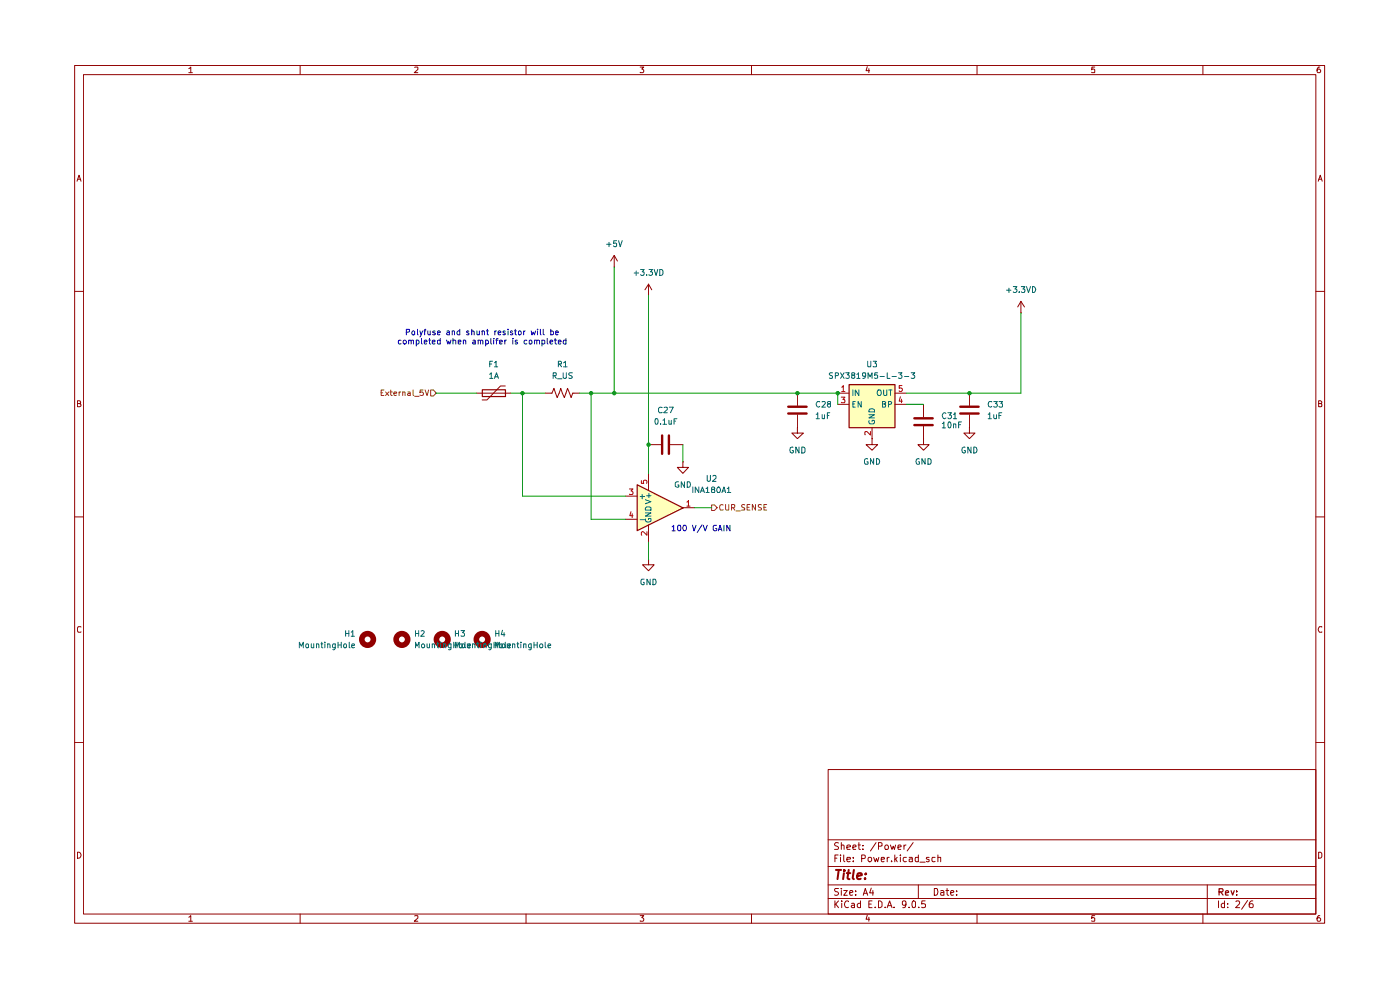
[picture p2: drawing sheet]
(kicad_sch
 (version 20250114)
 (generator "eeschema")
 (generator_version "9.0")
 (paper "A4")
 (lib_symbols
  (symbol "Amplifier_Current:INA180A1"
   (pin_names
    (offset 0.127)) (exclude_from_sim no) (in_bom yes) (on_board yes)
   (property "Reference" "U" (at 3.81 3.81 0) (effects (font (size 1.27 1.27)) (justify left)))
   (property "Value" "INA180A1" (at 3.81 -2.54 0) (effects (font (size 1.27 1.27)) (justify left)))
   (property "Footprint" "Package_TO_SOT_SMD:SOT-23-5" (at 1.27 1.27 0) (effects (font (size 1.27 1.27)) (hide yes)))
   (property "Datasheet" "http://www.ti.com/lit/ds/symlink/ina180.pdf" (at 3.81 3.81 0) (effects (font (size 1.27 1.27)) (hide yes)))
   (property "Description" "Current Sense Amplifier, 1 Circuit, Rail-to-Rail, 26V, Gain 20 V/V, SOT-23-5" (at 0 0 0) (effects (font (size 1.27 1.27)) (hide yes)))
   (symbol "INA180A1_0_1"
    (polyline (pts (xy 5.08 0) (xy -5.08 5.08) (xy -5.08 -5.08) (xy 5.08 0)) (stroke (width 0.254) (type default)) (fill (type background))))
   (symbol "INA180A1_1_1"
    (pin input line (at -7.62 2.54 0) (length 2.54) (name "+" (effects (font (size 1.27 1.27)))) (number "3" (effects (font (size 1.27 1.27)))))
    (pin input line (at -7.62 -2.54 0) (length 2.54) (name "-" (effects (font (size 1.27 1.27)))) (number "4" (effects (font (size 1.27 1.27)))))
    (pin power_in line (at -2.54 7.62 270) (length 3.81) (name "V+" (effects (font (size 1.27 1.27)))) (number "5" (effects (font (size 1.27 1.27)))))
    (pin power_in line (at -2.54 -7.62 90) (length 3.81) (name "GND" (effects (font (size 1.27 1.27)))) (number "2" (effects (font (size 1.27 1.27)))))
    (pin output line (at 7.62 0 180) (length 2.54) (name "~" (effects (font (size 1.27 1.27)))) (number "1" (effects (font (size 1.27 1.27))))))
   (embedded_fonts no))
  (symbol "Device:C"
   (pin_numbers (hide yes))
   (pin_names
    (offset 0.254)) (exclude_from_sim no) (in_bom yes) (on_board yes)
   (property "Reference" "C" (at 0.635 2.54 0) (effects (font (size 1.27 1.27)) (justify left)))
   (property "Value" "C" (at 0.635 -2.54 0) (effects (font (size 1.27 1.27)) (justify left)))
   (property "Footprint" "" (at 0.9652 -3.81 0) (effects (font (size 1.27 1.27)) (hide yes)))
   (property "Datasheet" "~" (at 0 0 0) (effects (font (size 1.27 1.27)) (hide yes)))
   (property "Description" "Unpolarized capacitor" (at 0 0 0) (effects (font (size 1.27 1.27)) (hide yes)))
   (symbol "C_0_1"
    (polyline (pts (xy -2.032 0.762) (xy 2.032 0.762)) (stroke (width 0.508) (type default)) (fill (type none)))
    (polyline (pts (xy -2.032 -0.762) (xy 2.032 -0.762)) (stroke (width 0.508) (type default)) (fill (type none))))
   (symbol "C_1_1"
    (pin passive line (at 0 3.81 270) (length 2.794) (name "~" (effects (font (size 1.27 1.27)))) (number "1" (effects (font (size 1.27 1.27)))))
    (pin passive line (at 0 -3.81 90) (length 2.794) (name "~" (effects (font (size 1.27 1.27)))) (number "2" (effects (font (size 1.27 1.27))))))
   (embedded_fonts no))
  (symbol "Device:Polyfuse"
   (pin_numbers (hide yes))
   (pin_names
    (offset 0)) (exclude_from_sim no) (in_bom yes) (on_board yes)
   (property "Reference" "F" (at -2.54 0 90) (effects (font (size 1.27 1.27))))
   (property "Value" "Polyfuse" (at 2.54 0 90) (effects (font (size 1.27 1.27))))
   (property "Footprint" "" (at 1.27 -5.08 0) (effects (font (size 1.27 1.27)) (justify left) (hide yes)))
   (property "Datasheet" "~" (at 0 0 0) (effects (font (size 1.27 1.27)) (hide yes)))
   (property "Description" "Resettable fuse, polymeric positive temperature coefficient" (at 0 0 0) (effects (font (size 1.27 1.27)) (hide yes)))
   (symbol "Polyfuse_0_1"
    (polyline (pts (xy -1.524 2.54) (xy -1.524 1.524) (xy 1.524 -1.524) (xy 1.524 -2.54)) (stroke (width 0) (type default)) (fill (type none)))
    (rectangle (start -0.762 2.54) (end 0.762 -2.54) (stroke (width 0.254) (type default)) (fill (type none)))
    (polyline (pts (xy 0 2.54) (xy 0 -2.54)) (stroke (width 0) (type default)) (fill (type none))))
   (symbol "Polyfuse_1_1"
    (pin passive line (at 0 3.81 270) (length 1.27) (name "~" (effects (font (size 1.27 1.27)))) (number "1" (effects (font (size 1.27 1.27)))))
    (pin passive line (at 0 -3.81 90) (length 1.27) (name "~" (effects (font (size 1.27 1.27)))) (number "2" (effects (font (size 1.27 1.27))))))
   (embedded_fonts no))
  (symbol "Device:R_US"
   (pin_numbers (hide yes))
   (pin_names
    (offset 0)) (exclude_from_sim no) (in_bom yes) (on_board yes)
   (property "Reference" "R" (at 2.54 0 90) (effects (font (size 1.27 1.27))))
   (property "Value" "R_US" (at -2.54 0 90) (effects (font (size 1.27 1.27))))
   (property "Footprint" "" (at 1.016 -0.254 90) (effects (font (size 1.27 1.27)) (hide yes)))
   (property "Datasheet" "~" (at 0 0 0) (effects (font (size 1.27 1.27)) (hide yes)))
   (property "Description" "Resistor, US symbol" (at 0 0 0) (effects (font (size 1.27 1.27)) (hide yes)))
   (symbol "R_US_0_1"
    (polyline (pts (xy 0 2.286) (xy 0 2.54)) (stroke (width 0) (type default)) (fill (type none)))
    (polyline (pts (xy 0 2.286) (xy 1.016 1.905) (xy 0 1.524) (xy -1.016 1.143) (xy 0 0.762)) (stroke (width 0) (type default)) (fill (type none)))
    (polyline (pts (xy 0 0.762) (xy 1.016 0.381) (xy 0 0) (xy -1.016 -0.381) (xy 0 -0.762)) (stroke (width 0) (type default)) (fill (type none)))
    (polyline (pts (xy 0 -0.762) (xy 1.016 -1.143) (xy 0 -1.524) (xy -1.016 -1.905) (xy 0 -2.286)) (stroke (width 0) (type default)) (fill (type none)))
    (polyline (pts (xy 0 -2.286) (xy 0 -2.54)) (stroke (width 0) (type default)) (fill (type none))))
   (symbol "R_US_1_1"
    (pin passive line (at 0 3.81 270) (length 1.27) (name "~" (effects (font (size 1.27 1.27)))) (number "1" (effects (font (size 1.27 1.27)))))
    (pin passive line (at 0 -3.81 90) (length 1.27) (name "~" (effects (font (size 1.27 1.27)))) (number "2" (effects (font (size 1.27 1.27))))))
   (embedded_fonts no))
  (symbol "Mechanical:MountingHole"
   (pin_names
    (offset 1.016)) (exclude_from_sim no) (in_bom no) (on_board yes)
   (property "Reference" "H" (at 0 5.08 0) (effects (font (size 1.27 1.27))))
   (property "Value" "MountingHole" (at 0 3.175 0) (effects (font (size 1.27 1.27))))
   (property "Footprint" "" (at 0 0 0) (effects (font (size 1.27 1.27)) (hide yes)))
   (property "Datasheet" "~" (at 0 0 0) (effects (font (size 1.27 1.27)) (hide yes)))
   (property "Description" "Mounting Hole without connection" (at 0 0 0) (effects (font (size 1.27 1.27)) (hide yes)))
   (symbol "MountingHole_0_1"
    (circle (center 0 0) (radius 1.27) (stroke (width 1.27) (type default)) (fill (type none))))
   (embedded_fonts no))
  (symbol "Regulator_Linear:SPX3819M5-L-3-3"
   (pin_names
    (offset 0.254)) (exclude_from_sim no) (in_bom yes) (on_board yes)
   (property "Reference" "U" (at -3.81 5.715 0) (effects (font (size 1.27 1.27))))
   (property "Value" "SPX3819M5-L-3-3" (at 0 5.715 0) (effects (font (size 1.27 1.27)) (justify left)))
   (property "Footprint" "Package_TO_SOT_SMD:SOT-23-5" (at 0 8.255 0) (effects (font (size 1.27 1.27)) (hide yes)))
   (property "Datasheet" "https://www.exar.com/content/document.ashx?id=22106&languageid=1033&type=Datasheet&partnumber=SPX3819&filename=SPX3819.pdf&part=SPX3819" (at 0 0 0) (effects (font (size 1.27 1.27)) (hide yes)))
   (property "Description" "500mA Low drop-out regulator, Fixed Output 3.3V, SOT-23-5" (at 0 0 0) (effects (font (size 1.27 1.27)) (hide yes)))
   (symbol "SPX3819M5-L-3-3_0_1"
    (rectangle (start -5.08 4.445) (end 5.08 -5.08) (stroke (width 0.254) (type default)) (fill (type background))))
   (symbol "SPX3819M5-L-3-3_1_1"
    (pin power_in line (at -7.62 2.54 0) (length 2.54) (name "IN" (effects (font (size 1.27 1.27)))) (number "1" (effects (font (size 1.27 1.27)))))
    (pin input line (at -7.62 0 0) (length 2.54) (name "EN" (effects (font (size 1.27 1.27)))) (number "3" (effects (font (size 1.27 1.27)))))
    (pin power_in line (at 0 -7.62 90) (length 2.54) (name "GND" (effects (font (size 1.27 1.27)))) (number "2" (effects (font (size 1.27 1.27)))))
    (pin power_out line (at 7.62 2.54 180) (length 2.54) (name "OUT" (effects (font (size 1.27 1.27)))) (number "5" (effects (font (size 1.27 1.27)))))
    (pin input line (at 7.62 0 180) (length 2.54) (name "BP" (effects (font (size 1.27 1.27)))) (number "4" (effects (font (size 1.27 1.27))))))
   (embedded_fonts no))
  (symbol "power:+3.3V"
   (power)
   (pin_numbers (hide yes))
   (pin_names
    (offset 0) (hide yes)) (exclude_from_sim no) (in_bom yes) (on_board yes)
   (property "Reference" "#PWR" (at 0 -3.81 0) (effects (font (size 1.27 1.27)) (hide yes)))
   (property "Value" "+3.3V" (at 0 3.556 0) (effects (font (size 1.27 1.27))))
   (property "Footprint" "" (at 0 0 0) (effects (font (size 1.27 1.27)) (hide yes)))
   (property "Datasheet" "" (at 0 0 0) (effects (font (size 1.27 1.27)) (hide yes)))
   (property "Description" "Power symbol creates a global label with name \"+3.3V\"" (at 0 0 0) (effects (font (size 1.27 1.27)) (hide yes)))
   (symbol "+3.3V_0_1"
    (polyline (pts (xy -0.762 1.27) (xy 0 2.54)) (stroke (width 0) (type default)) (fill (type none)))
    (polyline (pts (xy 0 2.54) (xy 0.762 1.27)) (stroke (width 0) (type default)) (fill (type none)))
    (polyline (pts (xy 0 0) (xy 0 2.54)) (stroke (width 0) (type default)) (fill (type none))))
   (symbol "+3.3V_1_1"
    (pin power_in line (at 0 0 90) (length 0) (name "~" (effects (font (size 1.27 1.27)))) (number "1" (effects (font (size 1.27 1.27))))))
   (embedded_fonts no))
  (symbol "power:+5V"
   (power)
   (pin_numbers (hide yes))
   (pin_names
    (offset 0) (hide yes)) (exclude_from_sim no) (in_bom yes) (on_board yes)
   (property "Reference" "#PWR" (at 0 -3.81 0) (effects (font (size 1.27 1.27)) (hide yes)))
   (property "Value" "+5V" (at 0 3.556 0) (effects (font (size 1.27 1.27))))
   (property "Footprint" "" (at 0 0 0) (effects (font (size 1.27 1.27)) (hide yes)))
   (property "Datasheet" "" (at 0 0 0) (effects (font (size 1.27 1.27)) (hide yes)))
   (property "Description" "Power symbol creates a global label with name \"+5V\"" (at 0 0 0) (effects (font (size 1.27 1.27)) (hide yes)))
   (symbol "+5V_0_1"
    (polyline (pts (xy -0.762 1.27) (xy 0 2.54)) (stroke (width 0) (type default)) (fill (type none)))
    (polyline (pts (xy 0 2.54) (xy 0.762 1.27)) (stroke (width 0) (type default)) (fill (type none)))
    (polyline (pts (xy 0 0) (xy 0 2.54)) (stroke (width 0) (type default)) (fill (type none))))
   (symbol "+5V_1_1"
    (pin power_in line (at 0 0 90) (length 0) (name "~" (effects (font (size 1.27 1.27)))) (number "1" (effects (font (size 1.27 1.27))))))
   (embedded_fonts no))
  (symbol "power:GND"
   (power)
   (pin_numbers (hide yes))
   (pin_names
    (offset 0) (hide yes)) (exclude_from_sim no) (in_bom yes) (on_board yes)
   (property "Reference" "#PWR" (at 0 -6.35 0) (effects (font (size 1.27 1.27)) (hide yes)))
   (property "Value" "GND" (at 0 -3.81 0) (effects (font (size 1.27 1.27))))
   (property "Footprint" "" (at 0 0 0) (effects (font (size 1.27 1.27)) (hide yes)))
   (property "Datasheet" "" (at 0 0 0) (effects (font (size 1.27 1.27)) (hide yes)))
   (property "Description" "Power symbol creates a global label with name \"GND\" , ground" (at 0 0 0) (effects (font (size 1.27 1.27)) (hide yes)))
   (symbol "GND_0_1"
    (polyline (pts (xy 0 0) (xy 0 -1.27) (xy 1.27 -1.27) (xy 0 -2.54) (xy -1.27 -1.27) (xy 0 -1.27)) (stroke (width 0) (type default)) (fill (type none))))
   (symbol "GND_1_1"
    (pin power_in line (at 0 0 270) (length 0) (name "~" (effects (font (size 1.27 1.27)))) (number "1" (effects (font (size 1.27 1.27))))))
   (embedded_fonts no)))
 (text "100 V/V GAIN"
  (exclude_from_sim no)
  (at 148.844 112.776 0)
  (effects (font (size 1.27 1.27))))
 (text "Polyfuse and shunt resistor will be\ncompleted when amplifer is completed\n"
  (exclude_from_sim no)
  (at 100.33 70.358 0)
  (effects (font (size 1.27 1.27))))
 (junction
  (at 137.16 93.98)
  (diameter 0)
  (color 0 0 0 0))
 (junction
  (at 179.07 82.55)
  (diameter 0)
  (color 0 0 0 0))
 (junction
  (at 109.22 82.55)
  (diameter 0)
  (color 0 0 0 0))
 (junction
  (at 208.28 82.55)
  (diameter 0)
  (color 0 0 0 0))
 (junction
  (at 129.54 82.55)
  (diameter 0)
  (color 0 0 0 0))
 (junction
  (at 124.46 82.55)
  (diameter 0)
  (color 0 0 0 0))
 (junction
  (at 170.18 82.55)
  (diameter 0)
  (color 0 0 0 0))
 (wire
  (pts (xy 137.16 115.57) (xy 137.16 119.38))
  (stroke (width 0) (type default)))
 (wire
  (pts (xy 109.22 82.55) (xy 114.3 82.55))
  (stroke (width 0) (type default)))
 (wire
  (pts (xy 137.16 93.98) (xy 137.16 100.33))
  (stroke (width 0) (type default)))
 (wire
  (pts (xy 132.08 110.49) (xy 124.46 110.49))
  (stroke (width 0) (type default)))
 (wire
  (pts (xy 90.17 82.55) (xy 99.06 82.55))
  (stroke (width 0) (type default)))
 (wire
  (pts (xy 121.92 82.55) (xy 124.46 82.55))
  (stroke (width 0) (type default)))
 (wire
  (pts (xy 132.08 105.41) (xy 109.22 105.41))
  (stroke (width 0) (type default)))
 (wire
  (pts (xy 219.71 82.55) (xy 219.71 64.77))
  (stroke (width 0) (type default)))
 (wire
  (pts (xy 208.28 82.55) (xy 219.71 82.55))
  (stroke (width 0) (type default)))
 (wire
  (pts (xy 179.07 85.09) (xy 179.07 82.55))
  (stroke (width 0) (type default)))
 (wire
  (pts (xy 109.22 105.41) (xy 109.22 82.55))
  (stroke (width 0) (type default)))
 (wire
  (pts (xy 144.78 93.98) (xy 144.78 97.79))
  (stroke (width 0) (type default)))
 (wire
  (pts (xy 129.54 82.55) (xy 124.46 82.55))
  (stroke (width 0) (type default)))
 (wire
  (pts (xy 147.32 107.95) (xy 151.13 107.95))
  (stroke (width 0) (type default)))
 (wire
  (pts (xy 124.46 110.49) (xy 124.46 82.55))
  (stroke (width 0) (type default)))
 (wire
  (pts (xy 106.68 82.55) (xy 109.22 82.55))
  (stroke (width 0) (type default)))
 (wire
  (pts (xy 129.54 54.61) (xy 129.54 82.55))
  (stroke (width 0) (type default)))
 (wire
  (pts (xy 194.31 82.55) (xy 208.28 82.55))
  (stroke (width 0) (type default)))
 (wire
  (pts (xy 137.16 60.96) (xy 137.16 93.98))
  (stroke (width 0) (type default)))
 (wire
  (pts (xy 194.31 85.09) (xy 198.12 85.09))
  (stroke (width 0) (type default)))
 (wire
  (pts (xy 170.18 82.55) (xy 179.07 82.55))
  (stroke (width 0) (type default)))
 (wire
  (pts (xy 129.54 82.55) (xy 170.18 82.55))
  (stroke (width 0) (type default)))
 (hierarchical_label "External_5V"
  (shape input)
  (at 90.17 82.55 180)
  (effects (font (size 1.27 1.27)) (justify right)))
 (hierarchical_label "CUR_SENSE"
  (shape output)
  (at 151.13 107.95 0)
  (effects (font (size 1.27 1.27)) (justify left)))
 (symbol
  (lib_id "Mechanical:MountingHole")
  (at 82.55 137.16 0)
  (unit 1)
  (exclude_from_sim no)
  (in_bom no)
  (on_board yes)
  (dnp no)
  (fields_autoplaced yes)
  (property "Reference" "H2" (at 85.09 135.8899 0) (effects (font (size 1.27 1.27)) (justify left)))
  (property "Value" "MountingHole" (at 85.09 138.4299 0) (effects (font (size 1.27 1.27)) (justify left)))
  (property "Footprint" "MountingHole:MountingHole_3.2mm_M3_ISO7380_Pad_TopBottom" (at 82.55 137.16 0) (effects (font (size 1.27 1.27)) (hide yes)))
  (property "Datasheet" "~" (at 82.55 137.16 0) (effects (font (size 1.27 1.27)) (hide yes)))
  (property "Description" "Mounting Hole without connection" (at 82.55 137.16 0) (effects (font (size 1.27 1.27)) (hide yes))))
 (symbol
  (lib_id "power:GND")
  (at 186.69 92.71 0)
  (unit 1)
  (exclude_from_sim no)
  (in_bom yes)
  (on_board yes)
  (dnp no)
  (fields_autoplaced yes)
  (property "Reference" "#PWR08" (at 186.69 99.06 0) (effects (font (size 1.27 1.27)) (hide yes)))
  (property "Value" "GND" (at 186.69 97.79 0) (effects (font (size 1.27 1.27))))
  (property "Footprint" "" (at 186.69 92.71 0) (effects (font (size 1.27 1.27)) (hide yes)))
  (property "Datasheet" "" (at 186.69 92.71 0) (effects (font (size 1.27 1.27)) (hide yes)))
  (property "Description" "Power symbol creates a global label with name \"GND\" , ground" (at 186.69 92.71 0) (effects (font (size 1.27 1.27)) (hide yes)))
  (pin "1"))
 (symbol
  (lib_id "Device:C")
  (at 170.18 86.36 0)
  (unit 1)
  (exclude_from_sim no)
  (in_bom yes)
  (on_board yes)
  (dnp no)
  (fields_autoplaced yes)
  (property "Reference" "C28" (at 173.99 85.0899 0) (effects (font (size 1.27 1.27)) (justify left)))
  (property "Value" "1uF" (at 173.99 87.6299 0) (effects (font (size 1.27 1.27)) (justify left)))
  (property "Footprint" "Capacitor_SMD:C_0805_2012Metric_Pad1.18x1.45mm_HandSolder" (at 171.1452 90.17 0) (effects (font (size 1.27 1.27)) (hide yes)))
  (property "Datasheet" "~" (at 170.18 86.36 0) (effects (font (size 1.27 1.27)) (hide yes)))
  (property "Description" "Unpolarized capacitor" (at 170.18 86.36 0) (effects (font (size 1.27 1.27)) (hide yes)))
  (pin "1")
  (pin "2"))
 (symbol
  (lib_id "power:+3.3V")
  (at 219.71 64.77 0)
  (unit 1)
  (exclude_from_sim no)
  (in_bom yes)
  (on_board yes)
  (dnp no)
  (fields_autoplaced yes)
  (property "Reference" "#PWR05" (at 219.71 68.58 0) (effects (font (size 1.27 1.27)) (hide yes)))
  (property "Value" "+3.3VD" (at 219.71 59.69 0) (effects (font (size 1.27 1.27))))
  (property "Footprint" "" (at 219.71 64.77 0) (effects (font (size 1.27 1.27)) (hide yes)))
  (property "Datasheet" "" (at 219.71 64.77 0) (effects (font (size 1.27 1.27)) (hide yes)))
  (property "Description" "Power symbol creates a global label with name \"+3.3V\"" (at 219.71 64.77 0) (effects (font (size 1.27 1.27)) (hide yes)))
  (pin "1"))
 (symbol
  (lib_id "Mechanical:MountingHole")
  (at 100.33 137.16 0)
  (unit 1)
  (exclude_from_sim no)
  (in_bom no)
  (on_board yes)
  (dnp no)
  (fields_autoplaced yes)
  (property "Reference" "H4" (at 102.87 135.8899 0) (effects (font (size 1.27 1.27)) (justify left)))
  (property "Value" "MountingHole" (at 102.87 138.4299 0) (effects (font (size 1.27 1.27)) (justify left)))
  (property "Footprint" "MountingHole:MountingHole_3.2mm_M3_ISO7380_Pad_TopBottom" (at 100.33 137.16 0) (effects (font (size 1.27 1.27)) (hide yes)))
  (property "Datasheet" "~" (at 100.33 137.16 0) (effects (font (size 1.27 1.27)) (hide yes)))
  (property "Description" "Mounting Hole without connection" (at 100.33 137.16 0) (effects (font (size 1.27 1.27)) (hide yes))))
 (symbol
  (lib_id "Mechanical:MountingHole")
  (at 74.93 137.16 0)
  (mirror y)
  (unit 1)
  (exclude_from_sim no)
  (in_bom no)
  (on_board yes)
  (dnp no)
  (property "Reference" "H1" (at 72.39 135.8899 0) (effects (font (size 1.27 1.27)) (justify left)))
  (property "Value" "MountingHole" (at 72.39 138.4299 0) (effects (font (size 1.27 1.27)) (justify left)))
  (property "Footprint" "MountingHole:MountingHole_3.2mm_M3_ISO7380_Pad_TopBottom" (at 74.93 137.16 0) (effects (font (size 1.27 1.27)) (hide yes)))
  (property "Datasheet" "~" (at 74.93 137.16 0) (effects (font (size 1.27 1.27)) (hide yes)))
  (property "Description" "Mounting Hole without connection" (at 74.93 137.16 0) (effects (font (size 1.27 1.27)) (hide yes))))
 (symbol
  (lib_id "power:GND")
  (at 170.18 90.17 0)
  (unit 1)
  (exclude_from_sim no)
  (in_bom yes)
  (on_board yes)
  (dnp no)
  (fields_autoplaced yes)
  (property "Reference" "#PWR07" (at 170.18 96.52 0) (effects (font (size 1.27 1.27)) (hide yes)))
  (property "Value" "GND" (at 170.18 95.25 0) (effects (font (size 1.27 1.27))))
  (property "Footprint" "" (at 170.18 90.17 0) (effects (font (size 1.27 1.27)) (hide yes)))
  (property "Datasheet" "" (at 170.18 90.17 0) (effects (font (size 1.27 1.27)) (hide yes)))
  (property "Description" "Power symbol creates a global label with name \"GND\" , ground" (at 170.18 90.17 0) (effects (font (size 1.27 1.27)) (hide yes)))
  (pin "1"))
 (symbol
  (lib_id "Amplifier_Current:INA180A1")
  (at 139.7 107.95 0)
  (unit 1)
  (exclude_from_sim no)
  (in_bom yes)
  (on_board yes)
  (dnp no)
  (fields_autoplaced yes)
  (property "Reference" "U2" (at 151.13 101.5298 0) (effects (font (size 1.27 1.27))))
  (property "Value" "INA180A1" (at 151.13 104.0698 0) (effects (font (size 1.27 1.27))))
  (property "Footprint" "Package_TO_SOT_SMD:SOT-23-5" (at 140.97 106.68 0) (effects (font (size 1.27 1.27)) (hide yes)))
  (property "Datasheet" "http://www.ti.com/lit/ds/symlink/ina180.pdf" (at 143.51 104.14 0) (effects (font (size 1.27 1.27)) (hide yes)))
  (property "Description" "Current Sense Amplifier, 1 Circuit, Rail-to-Rail, 26V, Gain 20 V/V, SOT-23-5" (at 139.7 107.95 0) (effects (font (size 1.27 1.27)) (hide yes)))
  (pin "1")
  (pin "2")
  (pin "5")
  (pin "4")
  (pin "3"))
 (symbol
  (lib_id "power:GND")
  (at 198.12 92.71 0)
  (unit 1)
  (exclude_from_sim no)
  (in_bom yes)
  (on_board yes)
  (dnp no)
  (fields_autoplaced yes)
  (property "Reference" "#PWR09" (at 198.12 99.06 0) (effects (font (size 1.27 1.27)) (hide yes)))
  (property "Value" "GND" (at 198.12 97.79 0) (effects (font (size 1.27 1.27))))
  (property "Footprint" "" (at 198.12 92.71 0) (effects (font (size 1.27 1.27)) (hide yes)))
  (property "Datasheet" "" (at 198.12 92.71 0) (effects (font (size 1.27 1.27)) (hide yes)))
  (property "Description" "Power symbol creates a global label with name \"GND\" , ground" (at 198.12 92.71 0) (effects (font (size 1.27 1.27)) (hide yes)))
  (pin "1"))
 (symbol
  (lib_id "power:+3.3V")
  (at 137.16 60.96 0)
  (unit 1)
  (exclude_from_sim no)
  (in_bom yes)
  (on_board yes)
  (dnp no)
  (fields_autoplaced yes)
  (property "Reference" "#PWR02" (at 137.16 64.77 0) (effects (font (size 1.27 1.27)) (hide yes)))
  (property "Value" "+3.3VD" (at 137.16 55.88 0) (effects (font (size 1.27 1.27))))
  (property "Footprint" "" (at 137.16 60.96 0) (effects (font (size 1.27 1.27)) (hide yes)))
  (property "Datasheet" "" (at 137.16 60.96 0) (effects (font (size 1.27 1.27)) (hide yes)))
  (property "Description" "Power symbol creates a global label with name \"+3.3V\"" (at 137.16 60.96 0) (effects (font (size 1.27 1.27)) (hide yes)))
  (pin "1"))
 (symbol
  (lib_id "power:GND")
  (at 137.16 119.38 0)
  (unit 1)
  (exclude_from_sim no)
  (in_bom yes)
  (on_board yes)
  (dnp no)
  (fields_autoplaced yes)
  (property "Reference" "#PWR04" (at 137.16 125.73 0) (effects (font (size 1.27 1.27)) (hide yes)))
  (property "Value" "GND" (at 137.16 124.46 0) (effects (font (size 1.27 1.27))))
  (property "Footprint" "" (at 137.16 119.38 0) (effects (font (size 1.27 1.27)) (hide yes)))
  (property "Datasheet" "" (at 137.16 119.38 0) (effects (font (size 1.27 1.27)) (hide yes)))
  (property "Description" "Power symbol creates a global label with name \"GND\" , ground" (at 137.16 119.38 0) (effects (font (size 1.27 1.27)) (hide yes)))
  (pin "1"))
 (symbol
  (lib_id "Regulator_Linear:SPX3819M5-L-3-3")
  (at 186.69 85.09 0)
  (unit 1)
  (exclude_from_sim no)
  (in_bom yes)
  (on_board yes)
  (dnp no)
  (fields_autoplaced yes)
  (property "Reference" "U3" (at 186.69 76.2 0) (effects (font (size 1.27 1.27))))
  (property "Value" "SPX3819M5-L-3-3" (at 186.69 78.74 0) (effects (font (size 1.27 1.27))))
  (property "Footprint" "Package_TO_SOT_SMD:SOT-23-5" (at 186.69 76.835 0) (effects (font (size 1.27 1.27)) (hide yes)))
  (property "Datasheet" "https://www.exar.com/content/document.ashx?id=22106&languageid=1033&type=Datasheet&partnumber=SPX3819&filename=SPX3819.pdf&part=SPX3819" (at 186.69 85.09 0) (effects (font (size 1.27 1.27)) (hide yes)))
  (property "Description" "500mA Low drop-out regulator, Fixed Output 3.3V, SOT-23-5" (at 186.69 85.09 0) (effects (font (size 1.27 1.27)) (hide yes)))
  (pin "5")
  (pin "3")
  (pin "1")
  (pin "4")
  (pin "2"))
 (symbol
  (lib_id "power:GND")
  (at 208.28 90.17 0)
  (unit 1)
  (exclude_from_sim no)
  (in_bom yes)
  (on_board yes)
  (dnp no)
  (fields_autoplaced yes)
  (property "Reference" "#PWR010" (at 208.28 96.52 0) (effects (font (size 1.27 1.27)) (hide yes)))
  (property "Value" "GND" (at 208.28 95.25 0) (effects (font (size 1.27 1.27))))
  (property "Footprint" "" (at 208.28 90.17 0) (effects (font (size 1.27 1.27)) (hide yes)))
  (property "Datasheet" "" (at 208.28 90.17 0) (effects (font (size 1.27 1.27)) (hide yes)))
  (property "Description" "Power symbol creates a global label with name \"GND\" , ground" (at 208.28 90.17 0) (effects (font (size 1.27 1.27)) (hide yes)))
  (pin "1"))
 (symbol
  (lib_id "Device:C")
  (at 208.28 86.36 0)
  (unit 1)
  (exclude_from_sim no)
  (in_bom yes)
  (on_board yes)
  (dnp no)
  (fields_autoplaced yes)
  (property "Reference" "C33" (at 212.09 85.0899 0) (effects (font (size 1.27 1.27)) (justify left)))
  (property "Value" "1uF" (at 212.09 87.6299 0) (effects (font (size 1.27 1.27)) (justify left)))
  (property "Footprint" "Capacitor_SMD:C_0805_2012Metric_Pad1.18x1.45mm_HandSolder" (at 209.2452 90.17 0) (effects (font (size 1.27 1.27)) (hide yes)))
  (property "Datasheet" "~" (at 208.28 86.36 0) (effects (font (size 1.27 1.27)) (hide yes)))
  (property "Description" "Unpolarized capacitor" (at 208.28 86.36 0) (effects (font (size 1.27 1.27)) (hide yes)))
  (pin "1")
  (pin "2"))
 (symbol
  (lib_id "Device:Polyfuse")
  (at 102.87 82.55 90)
  (unit 1)
  (exclude_from_sim no)
  (in_bom yes)
  (on_board yes)
  (dnp no)
  (fields_autoplaced yes)
  (property "Reference" "F1" (at 102.87 76.2 90) (effects (font (size 1.27 1.27))))
  (property "Value" "1A" (at 102.87 78.74 90) (effects (font (size 1.27 1.27))))
  (property "Footprint" "Capacitor_SMD:C_0805_2012Metric_Pad1.18x1.45mm_HandSolder" (at 107.95 81.28 0) (effects (font (size 1.27 1.27)) (justify left) (hide yes)))
  (property "Datasheet" "~" (at 102.87 82.55 0) (effects (font (size 1.27 1.27)) (hide yes)))
  (property "Description" "Resettable fuse, polymeric positive temperature coefficient" (at 102.87 82.55 0) (effects (font (size 1.27 1.27)) (hide yes)))
  (pin "1")
  (pin "2"))
 (symbol
  (lib_id "Device:C")
  (at 140.97 93.98 90)
  (unit 1)
  (exclude_from_sim no)
  (in_bom yes)
  (on_board yes)
  (dnp no)
  (fields_autoplaced yes)
  (property "Reference" "C27" (at 140.97 86.36 90) (effects (font (size 1.27 1.27))))
  (property "Value" "0.1uF" (at 140.97 88.9 90) (effects (font (size 1.27 1.27))))
  (property "Footprint" "Capacitor_SMD:C_0805_2012Metric_Pad1.18x1.45mm_HandSolder" (at 144.78 93.0148 0) (effects (font (size 1.27 1.27)) (hide yes)))
  (property "Datasheet" "~" (at 140.97 93.98 0) (effects (font (size 1.27 1.27)) (hide yes)))
  (property "Description" "Unpolarized capacitor" (at 140.97 93.98 0) (effects (font (size 1.27 1.27)) (hide yes)))
  (pin "1")
  (pin "2"))
 (symbol
  (lib_id "power:GND")
  (at 144.78 97.79 0)
  (unit 1)
  (exclude_from_sim no)
  (in_bom yes)
  (on_board yes)
  (dnp no)
  (fields_autoplaced yes)
  (property "Reference" "#PWR03" (at 144.78 104.14 0) (effects (font (size 1.27 1.27)) (hide yes)))
  (property "Value" "GND" (at 144.78 102.87 0) (effects (font (size 1.27 1.27))))
  (property "Footprint" "" (at 144.78 97.79 0) (effects (font (size 1.27 1.27)) (hide yes)))
  (property "Datasheet" "" (at 144.78 97.79 0) (effects (font (size 1.27 1.27)) (hide yes)))
  (property "Description" "Power symbol creates a global label with name \"GND\" , ground" (at 144.78 97.79 0) (effects (font (size 1.27 1.27)) (hide yes)))
  (pin "1"))
 (symbol
  (lib_id "Mechanical:MountingHole")
  (at 91.44 137.16 0)
  (unit 1)
  (exclude_from_sim no)
  (in_bom no)
  (on_board yes)
  (dnp no)
  (fields_autoplaced yes)
  (property "Reference" "H3" (at 93.98 135.8899 0) (effects (font (size 1.27 1.27)) (justify left)))
  (property "Value" "MountingHole" (at 93.98 138.4299 0) (effects (font (size 1.27 1.27)) (justify left)))
  (property "Footprint" "MountingHole:MountingHole_3.2mm_M3_ISO7380_Pad_TopBottom" (at 91.44 137.16 0) (effects (font (size 1.27 1.27)) (hide yes)))
  (property "Datasheet" "~" (at 91.44 137.16 0) (effects (font (size 1.27 1.27)) (hide yes)))
  (property "Description" "Mounting Hole without connection" (at 91.44 137.16 0) (effects (font (size 1.27 1.27)) (hide yes))))
 (symbol
  (lib_id "Device:R_US")
  (at 118.11 82.55 90)
  (unit 1)
  (exclude_from_sim no)
  (in_bom yes)
  (on_board yes)
  (dnp no)
  (fields_autoplaced yes)
  (property "Reference" "R1" (at 118.11 76.2 90) (effects (font (size 1.27 1.27))))
  (property "Value" "R_US" (at 118.11 78.74 90) (effects (font (size 1.27 1.27))))
  (property "Footprint" "Resistor_SMD:R_0805_2012Metric_Pad1.20x1.40mm_HandSolder" (at 118.364 81.534 90) (effects (font (size 1.27 1.27)) (hide yes)))
  (property "Datasheet" "~" (at 118.11 82.55 0) (effects (font (size 1.27 1.27)) (hide yes)))
  (property "Description" "Resistor, US symbol" (at 118.11 82.55 0) (effects (font (size 1.27 1.27)) (hide yes)))
  (pin "1")
  (pin "2"))
 (symbol
  (lib_id "Device:C")
  (at 198.12 88.9 0)
  (unit 1)
  (exclude_from_sim no)
  (in_bom yes)
  (on_board yes)
  (dnp no)
  (property "Reference" "C31" (at 201.93 87.6299 0) (effects (font (size 1.27 1.27)) (justify left)))
  (property "Value" "10nF" (at 201.93 89.662 0) (effects (font (size 1.27 1.27)) (justify left)))
  (property "Footprint" "Capacitor_SMD:C_0805_2012Metric_Pad1.18x1.45mm_HandSolder" (at 199.0852 92.71 0) (effects (font (size 1.27 1.27)) (hide yes)))
  (property "Datasheet" "~" (at 198.12 88.9 0) (effects (font (size 1.27 1.27)) (hide yes)))
  (property "Description" "Unpolarized capacitor" (at 198.12 88.9 0) (effects (font (size 1.27 1.27)) (hide yes)))
  (pin "1")
  (pin "2"))
 (symbol
  (lib_id "power:+5V")
  (at 129.54 54.61 0)
  (unit 1)
  (exclude_from_sim no)
  (in_bom yes)
  (on_board yes)
  (dnp no)
  (fields_autoplaced yes)
  (property "Reference" "#PWR01" (at 129.54 58.42 0) (effects (font (size 1.27 1.27)) (hide yes)))
  (property "Value" "+5V" (at 129.54 49.53 0) (effects (font (size 1.27 1.27))))
  (property "Footprint" "" (at 129.54 54.61 0) (effects (font (size 1.27 1.27)) (hide yes)))
  (property "Datasheet" "" (at 129.54 54.61 0) (effects (font (size 1.27 1.27)) (hide yes)))
  (property "Description" "Power symbol creates a global label with name \"+5V\"" (at 129.54 54.61 0) (effects (font (size 1.27 1.27)) (hide yes)))
  (pin "1")))
